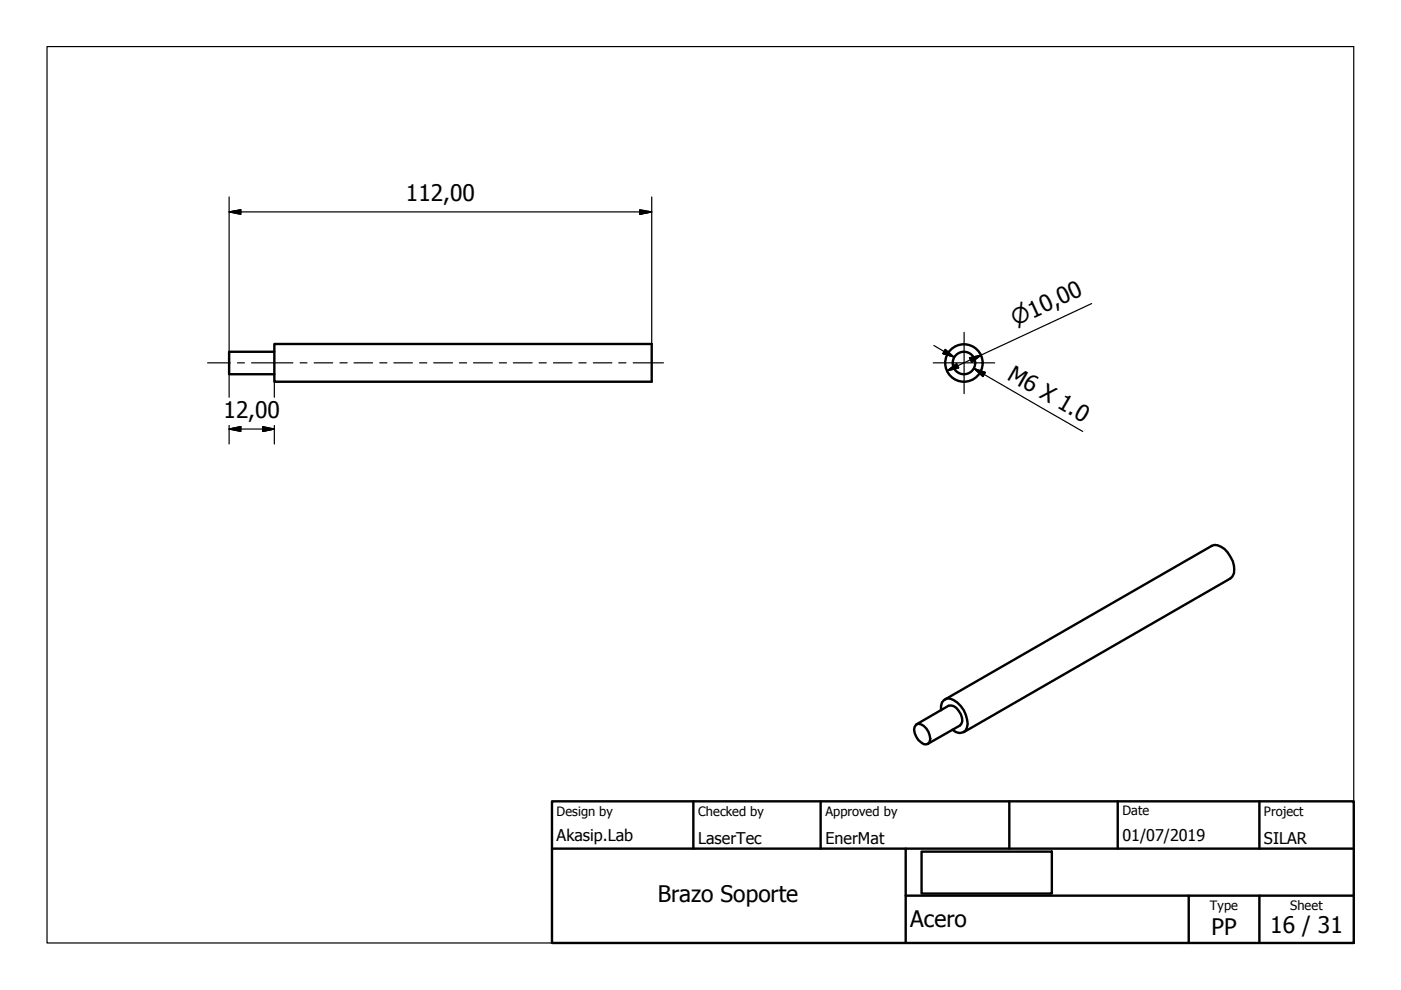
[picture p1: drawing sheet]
<svg xmlns="http://www.w3.org/2000/svg" width="297mm" height="210mm" viewBox="0 0 297 210" stroke-linecap="round" stroke-linejoin="round" font-family="sans-serif">
<!-- layer: Visible (ISO) -->
<g fill="none" stroke="#000" stroke-width=".51">
<path d="M58.2 74.6h-9.6v4.7h9.6M58.2 72.9h80v8h-80zM194.2 153.6a1.75 1.75 0 0 1 2.2 .9 2.87 2.87 0 0 1 .4 3.1l-.4 .2a3.1 3.1 0 0 1-2.5-3.7zM194.3 153.6l6.8-4a1.88 1.88 0 0 1 2.2 1.1 2.4 2.4 0 0 1 .2 3.1l-6.8 3.9M199.5 150.6a1.85 1.85 0 0 1 1.9-2.5 5.6 5.6 0 0 1 3.6 6.2 1.74 1.74 0 0 1-3.1 .4M200.3 148.3l56.6-32.6a2.76 2.76 0 0 1 3.4 1.4 5.5 5.5 0 0 1 1.3 4.5l-.3 .6-.4 .5-56.6 32.5"/>
<circle cx="204.4" cy="77" r="4"/>
<circle cx="204.4" cy="77" r="2.38"/>
</g>
<!-- layer: Sketch Geometry (ISO) -->
<path d="M10 9.9h277v190h-277z" fill="none" stroke="#000" stroke-width=".25"/>
<!-- layer: Title (ISO) -->
<path d="M117 169.9h170v30h-170zM117 179.9h170M147 169.9v10M174 169.9v10M192 179.9v20M214 169.9v10M237 169.9v10M267 169.9v10M192 189.9h95M195.4 180.6h27.6v8.9h-27.6zM252 189.9v10M267 189.9v10" fill="none" stroke="#000" stroke-width=".51"/>
<!-- layer: Centerline (ISO) -->
<g fill="none" stroke="#000" stroke-width=".25">
<path d="M44 76.9h4.8M50.4 76.9h1.4M53.3 76.9h8.8M63.6 76.9h1.5M66.6 76.9h3.9M72.1 76.9h1.5M75.1 76.9h3.9M80.5 76.9h1.5M83.5 76.9h3.9M89 76.9h1.5M91.9 76.9h4M97.4 76.9h1.5"/>
<path d="M100.4 76.9h4M105.9 76.9h1.5M108.8 76.9h4M114.3 76.9h1.5M117.3 76.9h4M122.7 76.9h1.6M125.8 76.9h3.9M131.2 76.9h1.5M134.2 76.9h6.5"/>
</g>
<!-- layer: Center Mark (ISO) -->
<path d="M197.9 76.9h13M204.4 70.5v13" fill="none" stroke="#000" stroke-width=".25"/>
<!-- layer: Dimension (ISO) -->
<g fill="none" stroke="#000" stroke-width=".25">
<path d="M48.6 44.9l2.5-.4v.9zM48.6 41.8v32.8M48.6 44.9h89.6M135.6 44.5l2.6 .4-2.6 .5zM138.2 41.8v31.1M48.6 79.3v4.9M198 73.3l4.3 2.4M200.4 74.1l1.9 1.6-2.4-.7zM200.8 78.6l2-1.5 .5 .9zM205.5 75.9l2.5-.6-2 1.5zM206.5 78.1l2.4 .9-.5 .9zM208.7 79.4l-2.2-1.3 23.1 13.4"/>
<path d="M231.5 64.4l-30.7 14.2M48.6 91l2.5-.5v1zM48.6 91h9.6M48.6 90.2v3.9M55.7 90.5l2.5 .5-2.5 .5zM58.2 80.9v3.3M58.2 90.2v3.9"/>
</g>
<g fill="#000" stroke="#000" stroke-width=".25">
<path d="M48.6 44.9l2.5-.4zM48.6 44.9l2.5-.4v.9zM135.6 45.4l2.6-.5zM135.6 44.5l2.6 .4-2.6 .5zM199.9 75l2.4 .7zM200.4 74.1l1.9 1.6-2.4-.7zM200.8 78.6l2-1.5zM200.8 78.6l2-1.5 .5 .9zM206 76.8l2-1.5zM205.5 75.9l2.5-.6-2 1.5zM206.5 78.1l2.4 .9zM206.5 78.1l2.4 .9-.5 .9z"/>
<path d="M48.6 91l2.5-.5zM48.6 91l2.5-.5v1zM55.7 91.5l2.5-.5zM55.7 90.5l2.5 .5-2.5 .5z"/>
</g>
<g font-size="4.8">
<text x="86" y="42.6">112,00</text>
<text x="213.4" y="80.3" transform="rotate(30 213.4 80.3)">M6 X 1.0</text>
<text x="47.4" y="88.6">12,00</text>
<text x="139.4" y="191.2">Brazo Soporte</text>
<text x="193" y="196.6">Acero</text>
<text x="269.3" y="197.8">16 / 31</text>
<text x="256.9" y="198.2">PP</text>
</g>
<text font-size="4.6" x="215.3" y="69.2" transform="rotate(-25 215.3 69.2)">⌀10,00</text>
<g font-size="3.4">
<text x="118" y="178.2">Akasip.Lab</text>
<text x="148" y="178.9">LaserTec</text>
<text x="175" y="178.9">EnerMat</text>
<text x="238" y="178.3">01/07/2019</text>
<text x="268" y="178.9">SILAR</text>
</g>
<g font-size="2.7">
<text x="118" y="173">Design by</text>
<text x="148" y="173">Checked by</text>
<text x="175" y="173">Approved by</text>
<text x="238" y="172.9">Date</text>
<text x="268" y="172.9">Project</text>
<text x="256.5" y="192.9">Type</text>
<text x="273.6" y="193">Sheet</text>
</g>
</svg>
